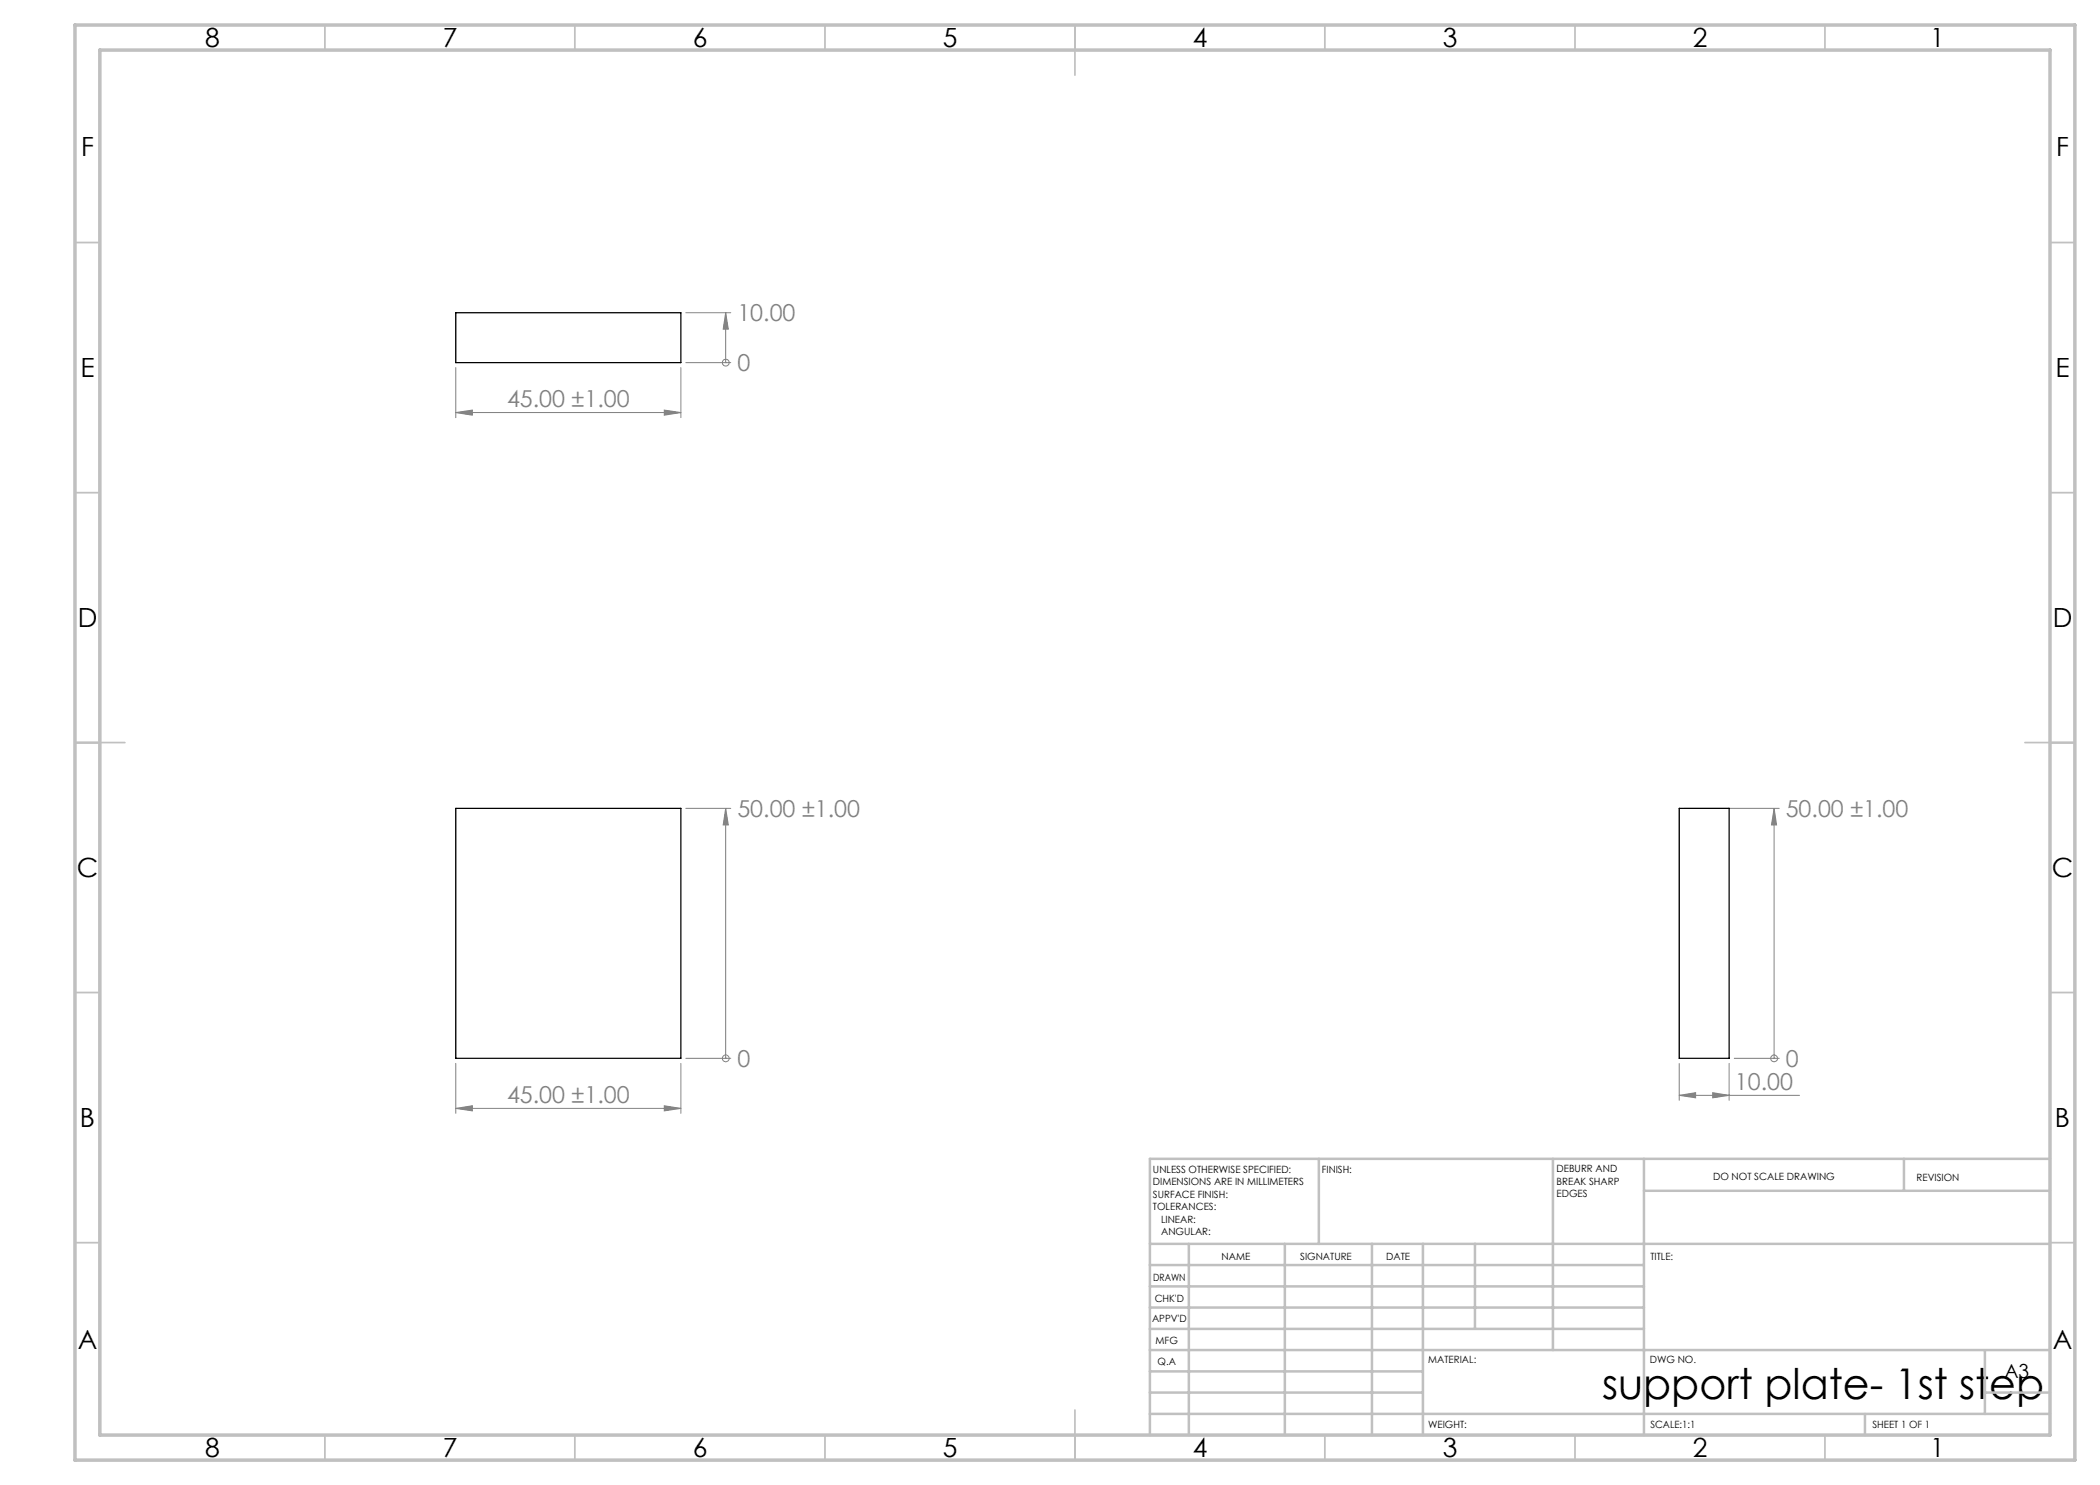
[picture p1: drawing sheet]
<svg xmlns="http://www.w3.org/2000/svg" width="420mm" height="297mm" viewBox="0 0 420 297" stroke-linecap="round" stroke-linejoin="round" font-family="sans-serif">
<g fill="none" stroke="#808080" stroke-width=".2">
<path d="M91.2 73.5v10M136.2 73.5v10M137.2 72.5h9M137.2 62.5h9M145.1 62.5v10M145.1 62.5l.6 3.3h-1.1zM145.1 72.5h.1M91.2 82.5l3.3-.5v1zM91.2 82.5h45M132.9 82l3.3 .5-3.3 .5zM137.2 161.7h9M145.1 161.7v50"/>
<path d="M145.1 161.7l.6 3.3h-1.1zM336.8 161.7h19M354.8 161.7v50M354.8 161.7l.5 3.3h-1zM91.2 212.7v10M136.2 212.7v10M137.2 211.7h9M145.1 211.7h.1M335.8 219.1l3.3-.6v1.1zM335.8 212.7v7.4M335.8 219.1h24.1M342.5 218.5l3.3 .6-3.3 .5z"/>
<path d="M345.8 212.7v7.4M346.9 211.7h8.9M354.8 211.7h.1M91.2 221.7l3.3-.5v1zM91.2 221.7h45M132.9 221.2l3.3 .5-3.3 .5z"/>
<circle cx="145.2" cy="72.5" r=".69"/>
<circle cx="145.2" cy="211.7" r=".68"/>
<circle cx="354.8" cy="211.7" r=".68"/>
</g>
<g fill="none" stroke="#c0c0c0" stroke-width=".35">
<path d="M65 5v5M115 5v5M165 5v5M215 5v10M265 5v5M315 5v5M365 5v5M15 48.5h5M410 48.5h5M15 98.5h5M410 98.5h5M15 148.5h10"/>
<path d="M405 148.5h10M15 198.5h5M410 198.5h5M15 248.5h5M410 248.5h5M65 287v5M115 287v5M165 287v5M215 282v10M265 287v5M315 287v5M365 287v5"/>
</g>
<g fill="none" stroke="#c0c0c0" stroke-width=".5">
<path d="M263.8 231.8v17M310.6 231.8v38.2M328.8 231.8v55.2M328.8 238.2h81.2M380.8 231.8v6.4M410 231.8h-180v55.2M230 248.8h180M230 257.3h98.8M230 253h98.8M237.8 248.8v38.2M257 248.8v38.2M274.4 248.8v38.2"/>
<path d="M284.6 248.8v38.2M295 248.8v17M230 265.8h98.8M230 261.5h98.8M230 278.5h54.6M230 274.3h54.6M230 270h180M397 278.5h13M397 270v12.8M230 282.8h180M373 282.8v4.2"/>
</g>
<path d="M15 5h400v287h-400zM20 10h390v277h-390z" fill="none" stroke="#c0c0c0" stroke-width=".7"/>
<g fill="#808080">
<path d="M145.1 161.7l.6 3.3h-1.1zM145.1 62.5l.6 3.3h-1.1zM354.8 161.7l.5 3.3h-1z"/>
<path d="M91.2 221.7l3.3-.5v1zM132.9 221.2l3.3 .5-3.3 .5zM91.2 82.5l3.3-.5v1zM132.9 82l3.3 .5-3.3 .5zM335.8 219.1l3.3-.6v1.1zM342.5 218.5l3.3 .6-3.3 .5z"/>
</g>
<path d="M91.2 62.5h45v10h-45zM91.2 161.7h45v50h-45zM335.8 161.7h10v50h-10z" fill="none" stroke="#000" stroke-width=".25"/>
<text font-size="8.5" x="320.4" y="279.7">support plate- 1st step</text>
<g font-size="5.3">
<text x="41" y="9.5">8</text>
<text x="88.5" y="9.5">7</text>
<text x="138.5" y="9.5">6</text>
<text x="188.5" y="9.5">5</text>
<text x="238.5" y="9.5">4</text>
<text x="288.5" y="9.5">3</text>
<text x="338.5" y="9.5">2</text>
<text x="386" y="9.5">1</text>
<text x="16.2" y="31.2">F</text>
<text x="411.2" y="31.2">F</text>
<text x="16.1" y="75.5">E</text>
<text x="411.1" y="75.5">E</text>
<text x="15.5" y="125.5">D</text>
<text x="410.5" y="125.5">D</text>
<text x="15.4" y="175.5">C</text>
<text x="410.4" y="175.5">C</text>
<text x="16" y="225.5">B</text>
<text x="411" y="225.5">B</text>
<text x="15.5" y="269.7">A</text>
<text x="410.5" y="269.7">A</text>
<text x="41" y="291.5">8</text>
<text x="88.5" y="291.5">7</text>
<text x="138.5" y="291.5">6</text>
<text x="188.5" y="291.5">5</text>
<text x="238.5" y="291.5">4</text>
<text x="288.5" y="291.5">3</text>
<text x="338.5" y="291.5">2</text>
<text x="386" y="291.5">1</text>
</g>
<g font-size="4.7" fill="#808080">
<text x="147.5" y="64.3">10.00</text>
<text x="147.5" y="74.3">0</text>
<text x="101.4" y="81.5">45.00 ±1.00</text>
<text x="147.5" y="163.4">50.00 ±1.00</text>
<text x="357.1" y="163.4">50.00 ±1.00</text>
<text x="147.5" y="213.4">0</text>
<text x="357.1" y="213.4">0</text>
<text x="101.4" y="220.6">45.00 ±1.00</text>
<text x="347" y="218">10.00</text>
</g>
<text font-size="3.9" x="400.9" y="275.5">A3</text>
<g font-size="2">
<text x="230.6" y="234.6">UNLESS OTHERWISE SPECIFIED:</text>
<text x="230.6" y="237.1">DIMENSIONS ARE IN MILLIMETERS</text>
<text x="230.6" y="239.6">SURFACE FINISH:</text>
<text x="264.4" y="234.6">FINISH:</text>
<text x="311.3" y="234.5">DEBURR AND</text>
<text x="311.3" y="237">BREAK SHARP</text>
<text x="311.3" y="239.5">EDGES</text>
<text x="342.6" y="236">DO NOT SCALE DRAWING</text>
<text x="383.3" y="236.2">REVISION</text>
<text x="230.6" y="242.1">TOLERANCES:</text>
<text x="232.2" y="244.6">LINEAR:</text>
<text x="232.2" y="247.1">ANGULAR:</text>
<text x="244.3" y="252">NAME</text>
<text x="260" y="251.9">SIGNATURE</text>
<text x="277.2" y="251.9">DATE</text>
<text x="330.1" y="251.9">TITLE:</text>
<text x="230.6" y="256.1">DRAWN</text>
<text x="230.9" y="260.3">CHK'D</text>
<text x="230.4" y="264.4">APPV'D</text>
<text x="231.1" y="268.8">MFG</text>
<text x="231.5" y="273">Q.A</text>
<text x="285.6" y="272.5">MATERIAL:</text>
<text x="330" y="272.5">DWG NO.</text>
<text x="285.6" y="285.5">WEIGHT:</text>
<text x="330.1" y="285.6">SCALE:1:1</text>
<text x="374.5" y="285.6">SHEET 1 OF 1</text>
</g>
</svg>
